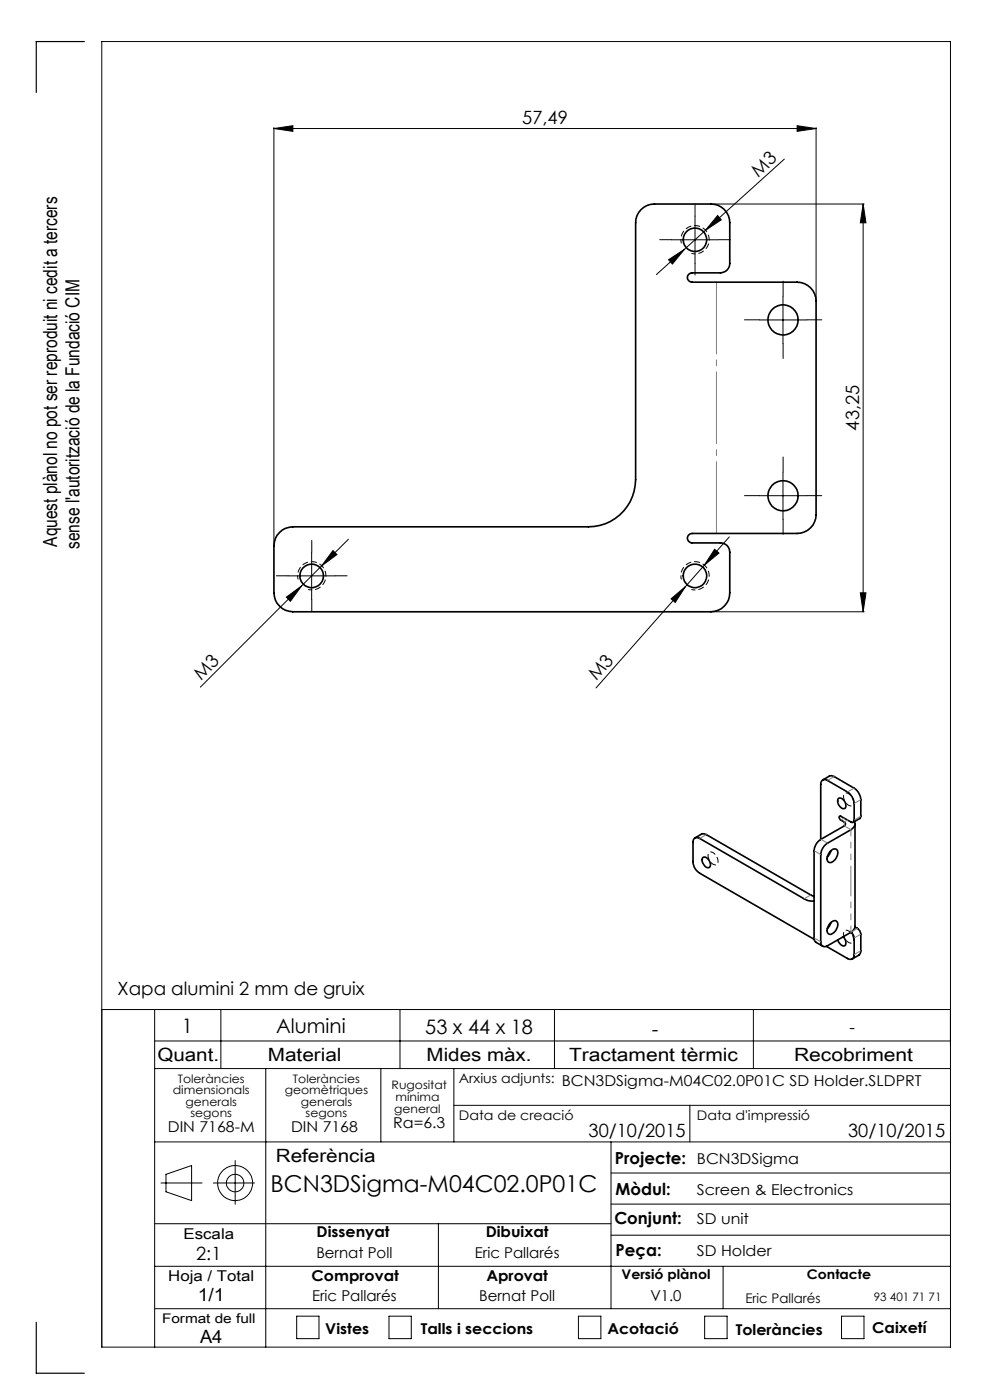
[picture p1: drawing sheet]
<svg xmlns="http://www.w3.org/2000/svg" width="210mm" height="297mm" viewBox="0 0 210 297" stroke-linecap="round" stroke-linejoin="round" font-family="sans-serif">
<g fill="none" stroke="#000" stroke-width=".21">
<path d="M58.1 27.3l4-.6v1.2zM58.1 27.1v88.5M58.1 27.3h115M166.4 33.8l-27.2 24.4M169.1 26.7l4 .6-4 .6zM173.1 27.1v36.6M141.8 55.1l3.4-2.2-2.6 3.1zM142.4 50.9h10M147.4 45.9v10M151 43.3h32.3M152.2 45.7l.8 .9-3.4 2.3zM183.1 43.3l.6 4h-1.2z"/>
<path d="M183.1 43.3v86.5M161.1 67.9h10M166.1 62.9v10M66.1 117.2v10M70.6 116.8l.9 .8-3.3 2.4zM73.9 114.4l-5.7 5.6M149.4 119.9l-4 4.5M151.6 116.5l.9 .8-3.1 2.6zM154.7 113.9l-5.3 6M161.1 105.2h10M166.1 100.2v10M60.7 126.7l3.3-2.4-2.4 3.3z"/>
<path d="M61.1 122.2h10M68.2 120l-25.7 25.8M142.3 127l3.1-2.6-2.2 3.4zM145.4 124.4l-19 21.5M151 129.8h32.3M182.5 125.8h1.2l-.6 4zM21.6 214.2h180M32.8 214.2v71.6M46.8 214.2v12.5M84.8 214.2v12.5M117.6 214.2v12.5M159.8 214.2v12.5"/>
<path d="M32.8 220.8h168.8M32.8 226.7h168.8M56.4 226.7v59.1M80.8 226.7v15.5M96.3 226.7v15.5M96.3 234.5h105.3M146.3 234.5v7.7M32.8 259.6h96.8M32.8 242.2h168.8M34.1 251h8.8M35.2 249.1l5.4-1.8v7.4l-5.4-1.9zM45.3 251h8.7"/>
<path d="M49.9 246.2v9.3M93 259.6v18M129.6 242.2v35.4M129.6 255.4h72M129.6 248.8h72M32.8 277.6h168.8M32.8 268.6h168.8M62.9 279.2h4.8v4.8h-4.8zM82.5 279.2h4.7v4.8h-4.7zM122.7 279.2h4.8v4.8h-4.8zM129.6 262h72M149.5 279.2h4.7v4.8h-4.7z"/>
<path d="M153.4 268.6v9M178.5 279.2h4.8v4.8h-4.8zM21.6 285.8h180v-277h-180v277"/>
<circle cx="49.9" cy="251" r="3.7"/>
<circle cx="49.9" cy="251" r="1.86"/>
</g>
<path d="M146.7 53.8a3 3 0 0 0 3.7-2.7 3 3 0 0 0-3.2-3.2 3 3 0 0 0-2.7 3.7M65.4 125.1a3 3 0 0 0 3.7-2.7 3 3 0 0 0-3.2-3.2 3 3 0 0 0-2.7 3.7M146.7 125.1a3 3 0 0 0 3.7-2.7 3 3 0 0 0-3.2-3.2 3 3 0 0 0-2.7 3.7" fill="none" stroke="#000" stroke-width=".21" stroke-dasharray="1.3 .6" stroke-dashoffset=".4" stroke-linecap="butt"/>
<path d="M180 168.4a.72 .72 0 0 0-.9 0 .72 .72 0 0 0-.1 1 1.63 1.63 0 0 0 1.8 1.5 1.82 1.82 0 0 0-.8-2.5M151.3 180.9a.72 .72 0 0 0-1 .1 .72 .72 0 0 0-.1 .9 1.63 1.63 0 0 0 1.8 1.5 1.82 1.82 0 0 0-.7-2.5M180 197.5a.72 .72 0 0 0-.9 0 .72 .72 0 0 0-.1 1 1.63 1.63 0 0 0 1.8 1.5 1.82 1.82 0 0 0-.8-2.5" fill="none" stroke="#000" stroke-width=".21" stroke-dasharray="1.3 .6" stroke-dashoffset=".7" stroke-linecap="butt"/>
<path d="M17.9 8.8h-10.2v10.8M7.7 280.5v10.8h10.2" fill="none" stroke="#000" stroke-width=".25"/>
<path d="M152 59.9v53.3" fill="none" stroke="#808080" stroke-width=".21" stroke-dasharray="15.2 1.3 1.3 1.3"/>
<g fill="none" stroke="#000" stroke-width=".21" stroke-dasharray="15.2 1.3 1.3 1.3">
<path d="M142.4 50.9h-2.5M147.4 45.9v-2.5M147.4 55.9v2.5M152.4 50.9h2.5M161.1 67.9h-3.2M166.1 62.9v-3.2M166.1 72.9v3.2M171.1 67.9h3.2M66.1 117.2v-2.5M161.1 105.2h-3.2M166.1 100.2v-3.2M166.1 110.2v3.2"/>
<path d="M171.1 105.2h3.2M61.1 122.2h-2.5M66.1 127.2v2.5M71.1 122.2h2.5"/>
</g>
<g fill="#000">
<path d="M169.1 26.7l4 .6-4 .6zM58.1 27.3l4-.6v1.2z"/>
<path d="M141.8 55.1l.8 .9 2.6-3.1zM152.2 45.7l-2.6 3.2 3.4-2.3z"/>
<path d="M151.6 116.5l-2.2 3.4 3.1-2.6zM142.3 127l.9 .8 2.2-3.4z"/>
<path d="M70.6 116.8l-2.4 3.2 3.3-2.4zM60.7 126.7l.9 .9 2.4-3.3z"/>
<path d="M182.5 125.8h1.2l-.6 4zM183.1 43.3l.6 4h-1.2z"/>
</g>
<g fill="none" stroke="#000" stroke-width=".35">
<path d="M59.3 113a3.9 3.9 0 0 1 2.8-1.2h62.7a10 10 0 0 0 10-10v-54.5a4 4 0 0 1 4-4h12a4 4 0 0 1 4 4v8.6a1.99 1.99 0 0 1-2 2h-6a.99 .99 0 0 0-1 1 .99 .99 0 0 0 1 1h22.3a4 4 0 0 1 4 4v45.3a4 4 0 0 1-4 4h-22.3a1.01 1.01 0 0 0-1 1 1.01 1.01 0 0 0 1 1h6a1.93 1.93 0 0 1 2 2v8.6a4 4 0 0 1-4 4h-88.7a4.1 4.1 0 0 1-4-4v-10a3.9 3.9 0 0 1 1.2-2.8zM147.4 177.8l1.4-.9h.5l.5 .2 22.9 13.1M174.1 178.1a3.1 3.1 0 0 0-1.4 2.4v18.5l.2 .8 1.6 .9M174.3 165.6a.82 .82 0 0 1 1.2 0l4.3 2.4a3.2 3.2 0 0 1 1.4 2.5v3.5a.42 .42 0 0 1-.2 .4 .42 .42 0 0 1-.5 0l-2.3-1.3-.2 .1v.3a1.41 1.41 0 0 0 1.1 .9 .46 .46 0 0 1 .3 .4 .46 .46 0 0 1-.3 .4l-5 2.9v-11.7zM174.5 165.5l1.4-.9h.8l4.5 2.6a3.2 3.2 0 0 1 1.4 2.4l-.1 3.9-1.5 .9M177.9 169.4a1.41 1.41 0 0 1 1.3 2.1 1.5 1.5 0 0 1-1.3-2.1zM181.2 174.3l.1 .2a1.51 1.51 0 0 1-.8 1.5l-5 2.9a3.2 3.2 0 0 0-1.4 2.4v18.5a.88 .88 0 0 0 .4 .9 .88 .88 0 0 0 1 0l5-2.9M181.4 174.8v21.8l-.4 .7-.5 .5M149 182a.89 .89 0 0 1 1.4 .6l.2 .2a.72 .72 0 0 1 .1 .9 .72 .72 0 0 1-.8 .3 1.92 1.92 0 0 1-.9-2zM172.7 191.1h-1.3l-.8-.4-22.2-12.8a.87 .87 0 0 0-1-.1 .87 .87 0 0 0-.4 .9v4.1a2.97 2.97 0 0 0 1.4 2.4l24.3 14.1M176 180.7a.91 .91 0 0 1 .8-.6 .91 .91 0 0 1 .9 .5 1.98 1.98 0 0 1-1.9 2.3 1.37 1.37 0 0 1 0-1.9zM176.2 195.7a.8 .8 0 0 1 1.1-.4 .8 .8 0 0 1 .4 1.1 2.14 2.14 0 0 1-1.7 1.8 1.07 1.07 0 0 1-.3-1.7z"/>
<path d="M176.2 180.5l-.3 .8-.4 .5M176.2 195.7l-.3 .8-.4 .5M178.8 198.7a1.42 1.42 0 0 1 .4 1.9 1.35 1.35 0 0 1-1.5-1.2M180.5 197.8a1.47 1.47 0 0 1 .7 1.2v3.5a.86 .86 0 0 1-.4 .9 .86 .86 0 0 1-1-.1l-4.5-2.5M180.5 197.8h.1M181.4 196.7l.5 .3a1.6 1.6 0 0 1 .7 1.2l-.1 4.1-.3 .3-1.4 .8"/>
<circle cx="147.4" cy="50.9" r="2.49"/>
<circle cx="166.1" cy="67.9" r="3.2"/>
<circle cx="166.1" cy="105.2" r="3.2"/>
<circle cx="66.1" cy="122.2" r="2.5"/>
<circle cx="147.4" cy="122.2" r="2.5"/>
</g>
<g fill="none" stroke="#808080" stroke-width=".21" stroke-dasharray="6.3 1.3 1.3 1.3 1.3 1.3">
<path d="M149.8 177l-1.4 .9M174.1 178l1.4 .9M177 164.7l-1.5 .9M178.4 174l.7-.4M179.1 174.4v.8M179.1 175.2l1.4 .8M179.1 174.4l.7-.4M179.8 168l1.4-.8M181.2 174l1.4-.9M182.6 169.6l-1.4 .9M170.6 190.7l1.4-.9M172.7 199l1.4 .8"/>
<path d="M174.1 181.3l-1.4-.8M180.5 197.8l1.4-.9M182.6 198.2l-1.4 .8M181.2 202.5l1.4-.8"/>
</g>
<path d="M180.5 176v21.8" fill="none" stroke="#808080" stroke-width=".21" stroke-dasharray="6.3 1.3 1.3 1.3 1.3 1.3" stroke-dashoffset="5"/>
<text font-size="4.9" x="57.4" y="253">BCN3DSigma-M04C02.0P01C</text>
<g font-size="4.2">
<text x="38.6" y="219">1</text>
<text x="58.6" y="219.2">Alumini</text>
<text x="90.2" y="219.4">53 x 44 x 18</text>
<text x="138.3" y="219.7">-</text>
</g>
<g font-size="4.1">
<text x="12.1" y="116" transform="rotate(-90 12.1 116)">Aquest plànol no pot ser reproduit ni cedit a tercers</text>
<text x="16.9" y="116.4" transform="rotate(-90 16.9 116.4)">sense l'autorització de la Fundació CIM</text>
</g>
<g font-size="3.9">
<text x="110.8" y="26.4">57,49</text>
<text x="160.8" y="37.7" transform="rotate(-42 160.8 37.7)">M3</text>
<text x="182.3" y="91.3" transform="rotate(-90 182.3 91.3)">43,25</text>
<text x="42.7" y="144.4" transform="rotate(-45 42.7 144.4)">M3</text>
<text x="126.6" y="144.6" transform="rotate(-49 126.6 144.6)">M3</text>
<text x="25" y="211">Xapa alumini 2 mm de gruix</text>
<text x="33.4" y="225">Quant.</text>
<text x="56.8" y="225">Material</text>
<text x="90.5" y="225">Mides màx.</text>
<text x="120.7" y="225">Tractament tèrmic</text>
<text x="168.4" y="225">Recobriment</text>
<text x="124.8" y="241.3">30/10/2015</text>
<text x="179.9" y="241.3">30/10/2015</text>
<text x="58.5" y="246.5">Referència</text>
<text x="41.6" y="267.2">2:1</text>
<text x="41.9" y="276.1">1/1</text>
<text x="42.4" y="284.9">A4</text>
</g>
<g font-size="3.5">
<text x="180.2" y="219.2">-</text>
<text x="130.5" y="246.8">Projecte:</text>
<text x="130.6" y="253.4">Mòdul:</text>
<text x="130.3" y="259.8">Conjunt:</text>
<text x="130.6" y="266.4">Peça:</text>
</g>
<g font-size="3.2">
<text x="119.1" y="230.5">BCN3DSigma-M04C02.0P01C SD Holder.SLDPRT</text>
<text x="83.4" y="239.3">Ra=6.3</text>
<text x="35.6" y="240.1">DIN 7168-M</text>
<text x="61.7" y="240.1">DIN 7168</text>
<text x="147.8" y="246.8">BCN3DSigma</text>
<text x="147.8" y="253.4">Screen &amp; Electronics</text>
<text x="38.9" y="262.9">Escala</text>
<text x="67.2" y="262.5">Dissenyat</text>
<text x="103" y="262.5">Dibuixat</text>
<text x="147.8" y="259.8">SD unit</text>
<text x="67.1" y="266.8">Bernat Poll</text>
<text x="100.7" y="266.8">Eric Pallarés</text>
<text x="147.8" y="266.4">SD Holder</text>
<text x="35.7" y="271.7">Hoja / Total</text>
<text x="66.1" y="271.7">Comprovat</text>
<text x="103.2" y="271.7">Aprovat</text>
<text x="66.2" y="276.1">Eric Pallarés</text>
<text x="101.6" y="276.1">Bernat Poll</text>
<text x="138" y="276.1">V1.0</text>
<text x="69" y="283.1">Vistes</text>
<text x="89.3" y="283.1">Talls i seccions</text>
<text x="128.8" y="283.1">Acotació</text>
<text x="156.1" y="283.2">Toleràncies</text>
<text x="185" y="282.8">Caixetí</text>
</g>
<g font-size="2.8">
<text x="97.3" y="229.6">Arxius adjunts:</text>
<text x="97.3" y="237.7">Data de creació</text>
<text x="147.8" y="237.7">Data d'impressió</text>
<text x="131.8" y="271.4">Versió plànol</text>
<text x="171.2" y="271.4">Contacte</text>
<text x="34.4" y="280.7">Format de full</text>
<text x="158.1" y="276.3">Eric Pallarés</text>
</g>
<g font-size="2.5">
<text x="36.7" y="232.1">dimensionals</text>
<text x="37.7" y="229.6">Toleràncies</text>
<text x="60.4" y="232.1">geomètriques</text>
<text x="62.1" y="229.6">Toleràncies</text>
<text x="83.1" y="231">Rugositat</text>
<text x="83.9" y="233.5">mínima</text>
<text x="39.4" y="234.6">generals</text>
<text x="40.4" y="237.1">segons</text>
<text x="63.8" y="234.6">generals</text>
<text x="64.8" y="237.1">segons</text>
<text x="83.6" y="236.2">general</text>
<text x="185.4" y="276.1">93 401 71 71</text>
</g>
</svg>
